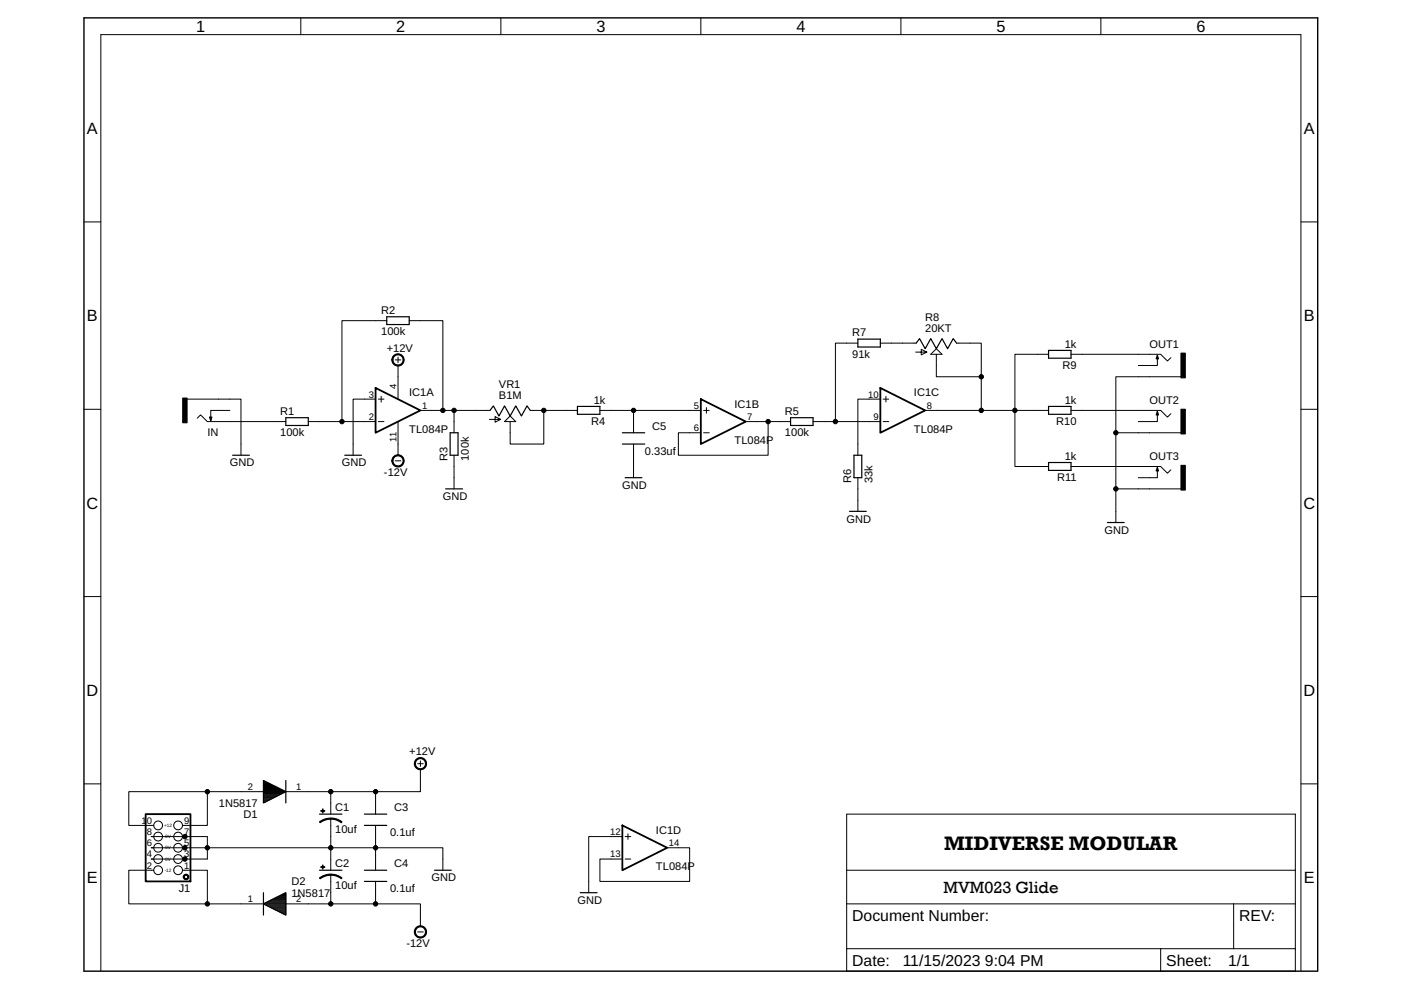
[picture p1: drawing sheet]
<svg xmlns="http://www.w3.org/2000/svg" width="297mm" height="210mm" viewBox="0 0 297 210" stroke-linecap="round" stroke-linejoin="round" font-family="sans-serif">
<path d="M17.8 3.8h261.6v202.1h-261.6z" fill="none" stroke="#000" stroke-width=".3"/>
<g fill="none" stroke="#000" stroke-width=".21">
<path d="M63.8 3.8v3.5M106.2 3.8v3.5M148.6 3.8v3.5M191 3.8v3.5M233.4 3.8v3.5M17.8 47.1h3.6M275.8 47.1h3.6M82 68h-9.5v21.4M83.8 76.3h1.2M84.4 75.7v1.2M84.4 77.5v7.1M86.8 68h7.1v19h-4.8"/>
<path d="M181.9 72.7h-4.8v16.7M186.6 72.7h7.6M194.1 74.7h2.4l-1.2 .5v-1.1l1.2 .6M198.5 75.1v4.8h9.5M198.5 73.9l1.2 1.2h-2.4zM202.8 72.7h5.2v14.3h-11.8M222.3 75.1h-7.1v23.8h7.1M227.1 75.1h19l1.4 1.4 .7-.7M245.4 75.4v2.1h-4.1M250.4 79.9h-13.8v30.9M17.8 86.8h3.6M39.7 84.6h11.4v11.9"/>
<path d="M41.8 88.7l.7-.7 1.5 1.4h16.6M48.7 87h-4v2.2M65.4 89.4h14.2M79.6 84.6h-4.7v11.9M80.2 84.6h1.2M80.2 89.4h1.2M80.8 84v1.2M83.8 97.7h1.2M84.4 89.4v7.1M93.9 87h10M96.3 87v4.8M96.3 96.5v7.2"/>
<path d="M103.8 88.9h2.4l-1.2 .6v-1.2l1.2 .6M108.2 88.2l1.1 1.2h-2.3zM112.4 87h10M115.3 87v7.1h-7.1v-4.7M127.2 87h21.4M134.3 87v4.8M134.3 94.1v7.2M149.2 87h1.2M149.2 91.8h1.2M149.8 86.4v1.2M158.1 89.4h4.8v7.1h-19.1v-4.7h4.8M162.9 89.4h4.7"/>
<path d="M172.4 89.4h14.2M186.6 84.6h-4.7v11.9M187.2 84.6h1.2M187.2 89.4h1.2M187.8 84v1.2M208 87h14.3M227.1 87h19l1.4 1.4 .7-.7M227.1 98.9h19l1.4 1.4 .7-.7M236.6 91.8h13.8M245.4 87.2v2.2h-4.1M245.4 99.1v2.2h-4.1M275.8 86.8h3.6"/>
<path d="M181.9 101.3v7.1M236.6 103.7h13.8M17.8 126.5h3.6M275.8 126.5h3.6M17.8 166.2h3.6M32.6 179.7h-.5h61.8v4.8M32.6 177.4h-.5h11.9v4.7h-11.9h.5M38.7 177.4h.5M38.7 179.7h.5M44 167.9v7.1h-5.3M55.9 167.9h-28.6v7.1h5.3M70.1 167.9v4.7"/>
<path d="M70.1 173.6v10.9M79.6 167.9v4.7M79.6 175v9.5M88.5 161.9h1.2M89.1 163.1v4.8h-28.5M89.1 161.3v1.2M132 177.4h-7.2v11.9M132.5 177.4h1.2M133.1 176.8v1.2M141.5 179.7h4.7v7.2h-19v-4.8h4.8M275.8 166.2h3.6M32.6 184.5h-5.3v7.1h28.6"/>
<path d="M38.7 184.5h5.3v7.1M38.7 182.1h.5M60.6 191.6h28.5v4.8M70.1 185.5v6.1M79.6 186.9v4.7M88.5 197.6h1.2M132.5 182.1h1.2M179.5 191.6h95.1M179.5 184.5h95.1M261.6 191.6v9.5M246.1 201.1v4.8M246.1 201.1h15.5"/>
<path d="M261.6 201.1h13v4.8h-95.1v-4.8h66.6M274.6 201.1v-28.5h-95.1v28.5M275.8 205.9v-198.6h-254.4v198.6"/>
<circle cx="33.5" cy="179.7" r=".93"/>
<circle cx="33.5" cy="177.4" r=".93"/>
<circle cx="33.5" cy="175" r=".93"/>
<circle cx="37.8" cy="179.7" r=".93"/>
<circle cx="37.8" cy="177.4" r=".93"/>
<circle cx="37.8" cy="175" r=".93"/>
<circle cx="33.5" cy="184.5" r=".93"/>
<circle cx="33.5" cy="182.1" r=".93"/>
<circle cx="37.8" cy="182.1" r=".93"/>
<circle cx="37.8" cy="184.5" r=".93"/>
</g>
<path d="M79.6 82.3l9.5 4.7-9.5 4.8zM148.6 84.6l9.5 4.8-9.5 4.7zM186.6 82.3l9.6 4.7-9.6 4.8zM30.9 172.6h9.5v14.3h-9.5zM132 175l9.5 4.7-9.5 4.8z" fill="none" stroke="#000" stroke-width=".38"/>
<g fill="none" stroke="#000" stroke-width=".25">
<path d="M82 67.2h4.8v1.6h-4.8zM181.9 71.9h4.7v1.7h-4.7zM194.2 72.7l.8-.9 1.2 2.1 1.1-2.1 1.2 2.1 1.2-2.1 1.2 2.1 1.2-2.1 .7 .9M222.3 74.3h4.8v1.6h-4.8zM245.4 75.4l.2 .7h-.5zM44.4 88.4h.5l-.2 .8zM49.3 96.5h3.6M60.6 88.6h4.8v1.6h-4.8zM73.1 96.5h3.6M95.4 91.8h1.7v4.7h-1.7zM103.9 87l.7-.9 1.2 2.1 1.2-2.1 1.2 2.1 1.1-2.1 1.3 2.1 1.1-2.1 .7 .9M122.4 86.2h4.8v1.6h-4.8z"/>
<path d="M132 91.8h4.7M132 94.1h4.7M167.6 88.6h4.8v1.6h-4.8zM181.1 96.5h1.6v4.8h-1.6zM222.3 98.1h4.8v1.6h-4.8zM222.3 86.2h4.8v1.6h-4.8zM245.4 87.2l.2 .8h-.5zM245.4 99.1l.2 .7h-.5zM94.5 103.7h3.6M132.5 101.3h3.6M180.1 108.4h3.6M234.8 110.8h3.6"/>
<path d="M55.9 170.1h.3M55.9 169.8h.7M55.9 169.7h1.1M55.9 169.4h1.5M55.9 169.2h2M55.9 169h2.4M55.9 168.8h2.8M55.9 168.6h3.2M55.9 168.4h3.6M55.9 168.2h4M55.9 168h4.4M55.9 167.8h4.6"/>
<path d="M55.9 167.6h4.1M55.9 167.4h3.7M55.9 167.2h3.3M55.9 167h2.9M55.9 166.8h2.5M55.9 166.6h2.1M55.9 166.3h1.7M55.9 166.1h1.3M55.9 165.9h.8M55.9 165.7h.4M55.9 165.5h.1M55.9 165.5l4.7 2.4-4.7 2.3z"/>
<path d="M60.6 165.5v4.7M67.7 172.6h4.8M77.3 172.6h4.7M77.3 175h4.7M55.9 191.6l4.7-2.3v4.7zM55.9 189.3v4.7M55.9 191.7h4.7M56.2 191.5h4.4M56.4 191.9h4.2M56.6 191.3h4M56.8 192.1h3.8M57 191.1h3.6"/>
<path d="M57.2 192.3h3.4M57.4 190.9h3.2M57.6 192.5h3M57.8 190.7h2.8M58 192.7h2.6M58.2 190.5h2.4M58.4 192.9h2.2M58.6 190.2h2M58.8 193.1h1.8M59.1 190h1.5M59.2 193.3h1.4M59.5 189.8h1.1"/>
<path d="M59.7 193.5h.9M59.9 189.6h.7M60.1 193.8h.5M60.3 189.4h.3M60.5 194h.1M67.7 184.5h4.8M77.3 184.5h4.7M77.3 186.9h4.7M92.1 184.5h3.6M123 189.3h3.6"/>
</g>
<g fill="#000" stroke="#000" stroke-width=".21">
<path d="M83.5 75.4a1.3 1.3 0 0 1 2 .3 1.3 1.3 0 0 1-.8 1.9 1.3 1.3 0 0 1-1.6-1.3h.2a1.07 1.07 0 0 1 1.5-1 1.07 1.07 0 0 1 .3 1.8 1.07 1.07 0 0 1-1.7-.5l-.1-.3h-.2z" fill-rule="evenodd"/>
<path d="M83.5 96.8a1.3 1.3 0 0 1 2 .3 1.3 1.3 0 0 1-.8 1.9 1.3 1.3 0 0 1-1.6-1.3h.2a1.07 1.07 0 0 1 1.5-1 1.07 1.07 0 0 1 .3 1.8 1.07 1.07 0 0 1-1.7-.5l-.1-.3h-.2z" fill-rule="evenodd"/>
<path d="M67.7 174.3l1.2-.6 1.2-.2v.2l-1.4 .3-.8 .4z" fill-rule="evenodd"/>
<path d="M70.1 173.4l1.3 .2 1.1 .7-.1 .2-1.3-.7-1-.1z" fill-rule="evenodd"/>
<path d="M88.2 161a1.3 1.3 0 0 1 2.1 .3 1.3 1.3 0 0 1-.8 1.9 1.3 1.3 0 0 1-1.7-1.3h.3a1.06 1.06 0 0 1 1.5-1 1.06 1.06 0 0 1 .2 1.8 1.06 1.06 0 0 1-1.7-.5v-.3h-.3z" fill-rule="evenodd"/>
<path d="M39.1 185.5a.6 .6 0 0 1 .9 .2 .6 .6 0 0 1-.4 .8 .6 .6 0 0 1-.8-.6h.3a.36 .36 0 0 1 .5-.3 .36 .36 0 0 1 .1 .6 .36 .36 0 0 1-.6-.1v-.2h-.3z" fill-rule="evenodd"/>
<path d="M67.7 186.1l1.2-.6 1.2-.2v.3l-.9 .1-1.3 .6z" fill-rule="evenodd"/>
<path d="M70.1 185.3l1.3 .2 1.1 .6-.1 .2-.9-.5-1.4-.2z" fill-rule="evenodd"/>
<path d="M88.2 196.7a1.3 1.3 0 0 1 2.1 .2 1.3 1.3 0 0 1-.8 1.9 1.3 1.3 0 0 1-1.7-1.2h.3a1.06 1.06 0 0 1 1.5-1 1.06 1.06 0 0 1 .2 1.8 1.06 1.06 0 0 1-1.7-.5v-.3h-.3z" fill-rule="evenodd"/>
<circle cx="208" cy="79.9" r=".47"/>
<circle cx="72.5" cy="89.4" r=".47"/>
<circle cx="93.9" cy="87" r=".47"/>
<circle cx="96.3" cy="87" r=".47"/>
<circle cx="115.3" cy="87" r=".47"/>
<circle cx="134.3" cy="87" r=".47"/>
<circle cx="162.9" cy="89.4" r=".47"/>
<circle cx="177.1" cy="89.4" r=".47"/>
<circle cx="208" cy="87" r=".47"/>
<circle cx="215.2" cy="87" r=".47"/>
<circle cx="236.6" cy="91.8" r=".47"/>
<circle cx="236.6" cy="103.7" r=".47"/>
<circle cx="39.2" cy="179.7" r=".47"/>
<circle cx="39.2" cy="177.4" r=".47"/>
<circle cx="44" cy="167.9" r=".47"/>
<circle cx="44" cy="179.7" r=".47"/>
<circle cx="70.1" cy="179.7" r=".47"/>
<circle cx="70.1" cy="167.9" r=".47"/>
<circle cx="79.6" cy="179.7" r=".47"/>
<circle cx="79.6" cy="167.9" r=".47"/>
<circle cx="39.2" cy="182.1" r=".47"/>
<circle cx="44" cy="191.6" r=".47"/>
<circle cx="70.1" cy="191.6" r=".47"/>
<circle cx="79.6" cy="191.6" r=".47"/>
</g>
<path d="M250.4 74.9h.9v5.2h-.9zM38.7 84.4h1v5.2h-1zM250.4 86.8h.9v5.2h-.9zM250.4 98.7h.9v5.2h-.9zM68 171.9h.9v.1h-.9zM68.4 171.5h.1v.9h-.1zM68 183.8h.9v.1h-.9zM68.4 183.4h.1v.9h-.1z" fill="#000" stroke="#000" stroke-width=".21"/>
<text font-size="4.2" x="200.2" y="180.3">MIDIVERSE MODULAR</text>
<g font-size="3.5">
<text x="41.6" y="6.8">1</text>
<text x="84" y="6.8">2</text>
<text x="126.4" y="6.8">3</text>
<text x="168.8" y="6.8">4</text>
<text x="211.3" y="6.8">5</text>
<text x="253.7" y="6.8">6</text>
<text x="18.4" y="28.4">A</text>
<text x="276.5" y="28.4">A</text>
<text x="18.4" y="68.1">B</text>
<text x="276.5" y="68.1">B</text>
<text x="18.3" y="107.8">C</text>
<text x="276.4" y="107.8">C</text>
<text x="18.3" y="147.5">D</text>
<text x="276.4" y="147.5">D</text>
<text x="18.4" y="187.3">E</text>
<text x="200" y="189.2">MVM023 Glide</text>
<text x="276.5" y="187.3">E</text>
</g>
<g font-size="3.3">
<text x="180.7" y="195.2">Document Number:</text>
<text x="262.7" y="195.2">REV:</text>
<text x="180.7" y="204.7">Date:</text>
<text x="191.4" y="204.7">11/15/2023 9:04 PM</text>
<text x="247.3" y="204.7">Sheet:</text>
<text x="260.4" y="204.7">1/1</text>
</g>
<g font-size="2.3">
<text x="80.8" y="71.1">100k</text>
<text x="80.8" y="66.6">R2</text>
<text x="180.7" y="71.3">R7</text>
<text x="196.2" y="70.4">20KT</text>
<text x="196.2" y="68">R8</text>
<text x="82" y="74.5">+12V</text>
<text x="180.7" y="75.8">91k</text>
<text x="225.8" y="73.7">1k</text>
<text x="243.7" y="73.7">OUT1</text>
<text x="105.8" y="82.3">VR1</text>
<text x="225.3" y="78.2">R9</text>
<text x="59.4" y="88">R1</text>
<text x="86.8" y="84">IC1A</text>
<text x="105.8" y="84.6">B1M</text>
<text x="125.9" y="85.6">1k</text>
<text x="155.7" y="86.4">IC1B</text>
<text x="166.4" y="88">R5</text>
<text x="193.8" y="84">IC1C</text>
<text x="225.8" y="85.6">1k</text>
<text x="243.7" y="85.6">OUT2</text>
<text x="44" y="92.5">IN</text>
<text x="59.4" y="92.5">100k</text>
<text x="86.8" y="91.8">TL084P</text>
<text x="125.4" y="90.1">R4</text>
<text x="138.3" y="91.2">C5</text>
<text x="155.7" y="94.1">TL084P</text>
<text x="166.4" y="92.5">100k</text>
<text x="193.8" y="91.8">TL084P</text>
<text x="223.9" y="90.1">R10</text>
<text x="48.7" y="98.9">GND</text>
<text x="72.5" y="98.9">GND</text>
<text x="81.4" y="100.9">-12V</text>
<text x="94.9" y="97.7" transform="rotate(-90 94.9 97.7)">R3</text>
<text x="99.4" y="97.7" transform="rotate(-90 99.4 97.7)">100k</text>
<text x="136.8" y="96.4">0.33uf</text>
<text x="224.1" y="102">R11</text>
<text x="225.8" y="97.5">1k</text>
<text x="243.7" y="97.5">OUT3</text>
<text x="93.9" y="106">GND</text>
<text x="131.9" y="103.7">GND</text>
<text x="180.5" y="102.5" transform="rotate(-90 180.5 102.5)">R6</text>
<text x="185" y="102.5" transform="rotate(-90 185 102.5)">33k</text>
<text x="179.5" y="110.8">GND</text>
<text x="234.2" y="113.2">GND</text>
<text x="86.8" y="160.1">+12V</text>
<text x="46.4" y="171.1">1N5817</text>
<text x="51.7" y="173.5">D1</text>
<text x="71.1" y="172">C1</text>
<text x="83.6" y="172">C3</text>
<text x="71.1" y="176.5">10uf</text>
<text x="82.7" y="177.2">0.1uf</text>
<text x="139.1" y="176.8">IC1D</text>
<text x="71.1" y="183.9">C2</text>
<text x="83.6" y="183.9">C4</text>
<text x="139.1" y="184.5">TL084P</text>
<text x="37.9" y="189.2">J1</text>
<text x="61.8" y="190.1">1N5817</text>
<text x="61.8" y="187.7">D2</text>
<text x="71.1" y="188.4">10uf</text>
<text x="82.7" y="189.1">0.1uf</text>
<text x="91.5" y="186.9">GND</text>
<text x="122.4" y="191.6">GND</text>
<text x="86.2" y="200.8">-12V</text>
</g>
<g font-size="2">
<text x="84.1" y="82.4" transform="rotate(-90 84.1 82.4)">4</text>
<text x="78.2" y="89.1">2</text>
<text x="78.2" y="84.3">3</text>
<text x="89.5" y="86.7">1</text>
<text x="147.1" y="86.7">5</text>
<text x="158.4" y="89.1">7</text>
<text x="184.1" y="84.3">10</text>
<text x="185.2" y="89.1">9</text>
<text x="196.5" y="86.7">8</text>
<text x="84.1" y="93.7" transform="rotate(-90 84.1 93.7)">11</text>
<text x="147.1" y="91.4">6</text>
<text x="52.5" y="167.5">2</text>
<text x="62.8" y="167.5">1</text>
<text x="30" y="174.7">10</text>
<text x="31.1" y="179.4">6</text>
<text x="31.1" y="177">8</text>
<text x="39" y="179.4">5</text>
<text x="39" y="177">7</text>
<text x="39" y="174.7">9</text>
<text x="129.4" y="177">12</text>
<text x="141.8" y="179.4">14</text>
<text x="31.1" y="184.2">2</text>
<text x="31.1" y="181.8">4</text>
<text x="39" y="184.2">1</text>
<text x="39" y="181.8">3</text>
<text x="129.4" y="181.8">13</text>
<text x="52.5" y="191.3">1</text>
<text x="62.8" y="191.3">2</text>
</g>
<g font-size="1">
<text x="34.8" y="175.4">+12</text>
<text x="35" y="177.7">0V</text>
<text x="34.9" y="184.9">-12</text>
<text x="35" y="180.1">0V</text>
<text x="35" y="182.5">0V</text>
</g>
</svg>
